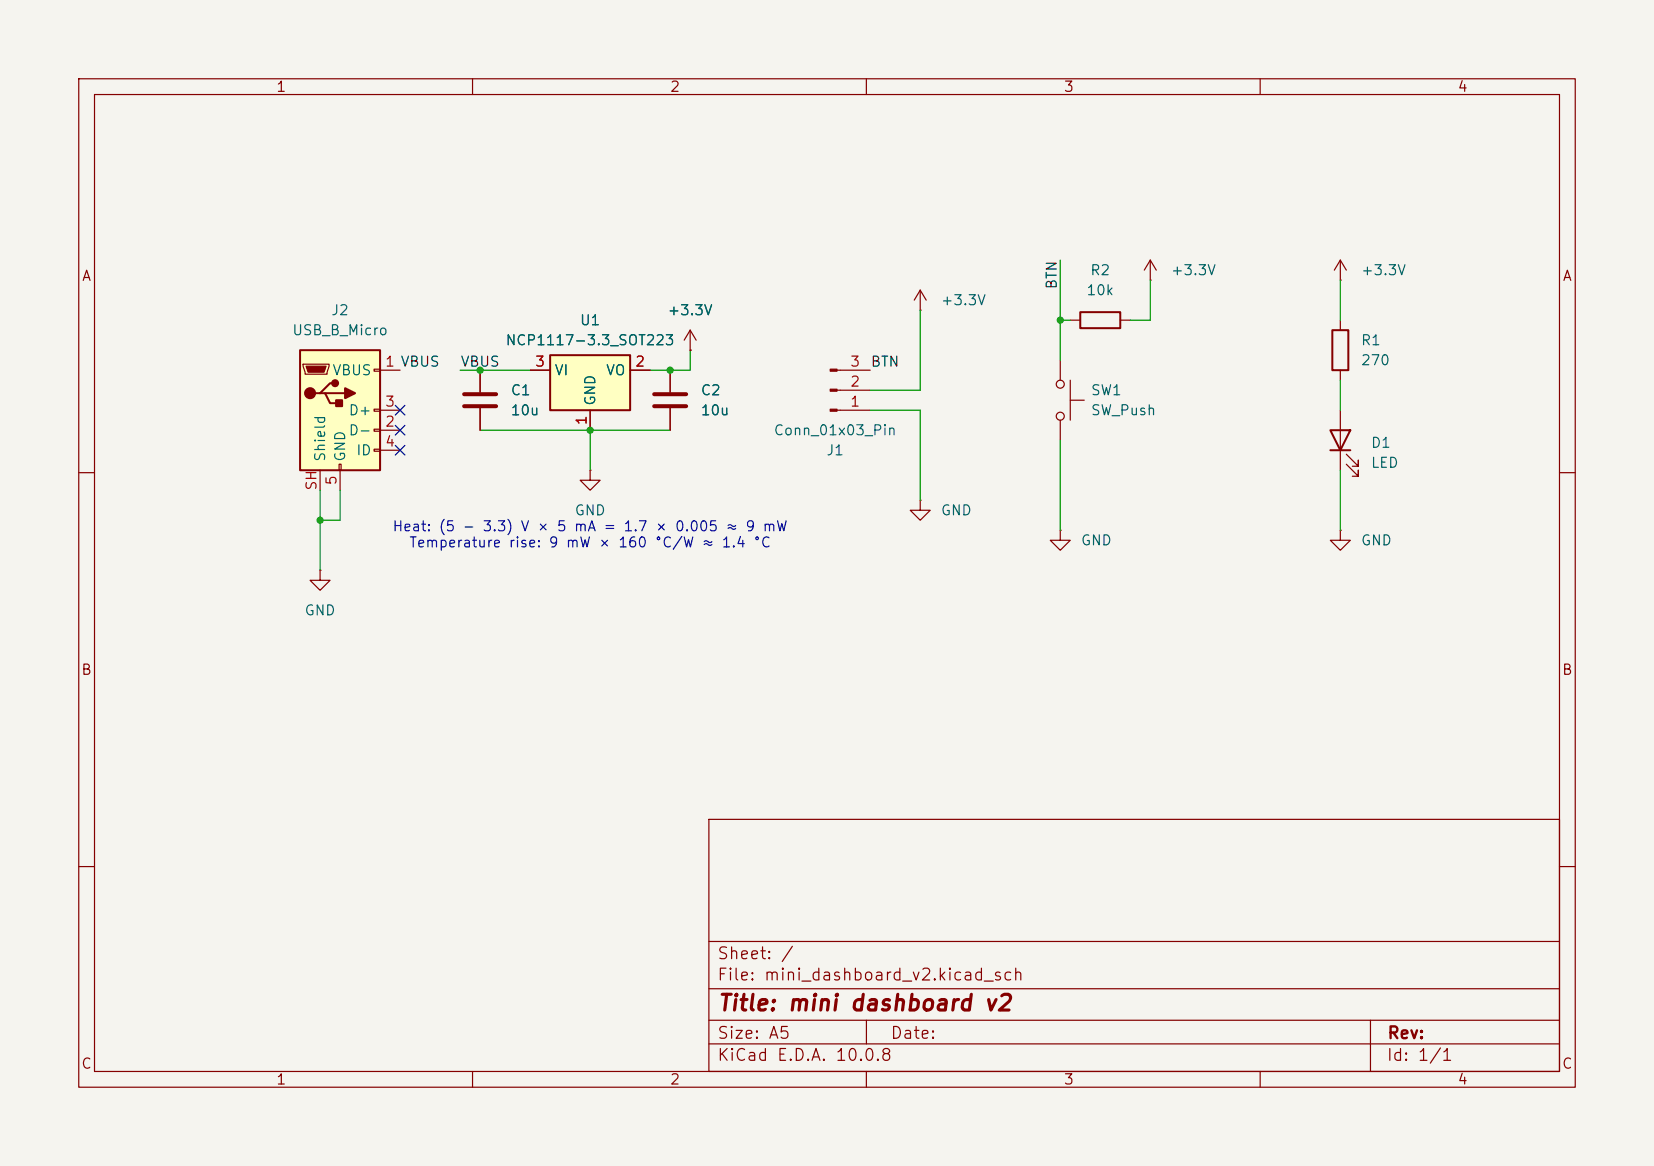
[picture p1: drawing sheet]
(kicad_sch
 (version 20260306)
 (generator "eeschema")
 (generator_version "10.0")
 (paper "A5")
 (title_block
  (title "mini dashboard v2"))
 (lib_symbols
  (symbol "Connector:Conn_01x03_Pin"
   (pin_names
    (offset 1.016) (hide yes)) (exclude_from_sim no) (in_bom yes) (on_board yes)
   (in_pos_files yes)
   (duplicate_pin_numbers_are_jumpers no)
   (property "Reference" "J" (at 0 5.08 0) (show_name no) (do_not_autoplace no) (effects (font (size 1.27 1.27))))
   (property "Value" "Conn_01x03_Pin" (at 0 -5.08 0) (show_name no) (do_not_autoplace no) (effects (font (size 1.27 1.27))))
   (property "Footprint" "" (at 0 0 0) (show_name no) (do_not_autoplace no) (hide yes) (effects (font (size 1.27 1.27))))
   (property "Datasheet" "" (at 0 0 0) (show_name no) (do_not_autoplace no) (hide yes) (effects (font (size 1.27 1.27))))
   (property "Description" "Generic connector, single row, 01x03, script generated" (at 0 0 0) (show_name no) (do_not_autoplace no) (hide yes) (effects (font (size 1.27 1.27))))
   (property "ki_locked" "" (at 0 0 0) (show_name no) (do_not_autoplace no) (effects (font (size 1.27 1.27))))
   (symbol "Conn_01x03_Pin_1_1"
    (rectangle (start 0.8636 2.667) (end 0 2.413) (stroke (width 0.1524) (type default)) (fill (type outline)))
    (rectangle (start 0.8636 0.127) (end 0 -0.127) (stroke (width 0.1524) (type default)) (fill (type outline)))
    (rectangle (start 0.8636 -2.413) (end 0 -2.667) (stroke (width 0.1524) (type default)) (fill (type outline)))
    (polyline (pts (xy 1.27 2.54) (xy 0.8636 2.54)) (stroke (width 0.1524) (type default)) (fill (type none)))
    (polyline (pts (xy 1.27 0) (xy 0.8636 0)) (stroke (width 0.1524) (type default)) (fill (type none)))
    (polyline (pts (xy 1.27 -2.54) (xy 0.8636 -2.54)) (stroke (width 0.1524) (type default)) (fill (type none)))
    (pin passive line (at 5.08 2.54 180) (length 3.81) (name "Pin_1" (effects (font (size 1.27 1.27)))) (number "1" (effects (font (size 1.27 1.27)))))
    (pin passive line (at 5.08 0 180) (length 3.81) (name "Pin_2" (effects (font (size 1.27 1.27)))) (number "2" (effects (font (size 1.27 1.27)))))
    (pin passive line (at 5.08 -2.54 180) (length 3.81) (name "Pin_3" (effects (font (size 1.27 1.27)))) (number "3" (effects (font (size 1.27 1.27))))))
   (embedded_fonts no))
  (symbol "Connector:USB_B_Micro"
   (pin_names
    (offset 1.016)) (exclude_from_sim no) (in_bom yes) (on_board yes)
   (in_pos_files yes)
   (duplicate_pin_numbers_are_jumpers no)
   (property "Reference" "J" (at -5.08 11.43 0) (show_name no) (do_not_autoplace no) (effects (font (size 1.27 1.27)) (justify left)))
   (property "Value" "USB_B_Micro" (at -5.08 8.89 0) (show_name no) (do_not_autoplace no) (effects (font (size 1.27 1.27)) (justify left)))
   (property "Footprint" "" (at 3.81 -1.27 0) (show_name no) (do_not_autoplace no) (hide yes) (effects (font (size 1.27 1.27))))
   (property "Datasheet" "" (at 3.81 -1.27 0) (show_name no) (do_not_autoplace no) (hide yes) (effects (font (size 1.27 1.27))))
   (property "Description" "USB Micro Type B connector" (at 0 0 0) (show_name no) (do_not_autoplace no) (hide yes) (effects (font (size 1.27 1.27))))
   (symbol "USB_B_Micro_0_1"
    (rectangle (start -5.08 -7.62) (end 5.08 7.62) (stroke (width 0.254) (type default)) (fill (type background)))
    (polyline (pts (xy -4.699 5.842) (xy -4.699 5.588) (xy -4.445 4.826) (xy -4.445 4.572) (xy -1.651 4.572) (xy -1.651 4.826) (xy -1.397 5.588) (xy -1.397 5.842) (xy -4.699 5.842)) (stroke (width 0) (type default)) (fill (type none)))
    (polyline (pts (xy -4.318 5.588) (xy -1.778 5.588) (xy -2.032 4.826) (xy -4.064 4.826) (xy -4.318 5.588)) (stroke (width 0) (type default)) (fill (type outline)))
    (circle (center -3.81 2.159) (radius 0.635) (stroke (width 0.254) (type default)) (fill (type outline)))
    (polyline (pts (xy -3.175 2.159) (xy -2.54 2.159) (xy -1.27 3.429) (xy -0.635 3.429)) (stroke (width 0.254) (type default)) (fill (type none)))
    (polyline (pts (xy -2.54 2.159) (xy -1.905 2.159) (xy -1.27 0.889) (xy 0 0.889)) (stroke (width 0.254) (type default)) (fill (type none)))
    (polyline (pts (xy -1.905 2.159) (xy 0.635 2.159)) (stroke (width 0.254) (type default)) (fill (type none)))
    (circle (center -0.635 3.429) (radius 0.381) (stroke (width 0.254) (type default)) (fill (type outline)))
    (rectangle (start -0.127 -7.62) (end 0.127 -6.858) (stroke (width 0) (type default)) (fill (type none)))
    (rectangle (start 0.254 1.27) (end -0.508 0.508) (stroke (width 0.254) (type default)) (fill (type outline)))
    (polyline (pts (xy 0.635 2.794) (xy 0.635 1.524) (xy 1.905 2.159) (xy 0.635 2.794)) (stroke (width 0.254) (type default)) (fill (type outline)))
    (rectangle (start 5.08 4.953) (end 4.318 5.207) (stroke (width 0) (type default)) (fill (type none)))
    (rectangle (start 5.08 -0.127) (end 4.318 0.127) (stroke (width 0) (type default)) (fill (type none)))
    (rectangle (start 5.08 -2.667) (end 4.318 -2.413) (stroke (width 0) (type default)) (fill (type none)))
    (rectangle (start 5.08 -5.207) (end 4.318 -4.953) (stroke (width 0) (type default)) (fill (type none))))
   (symbol "USB_B_Micro_1_1"
    (pin power_out line (at 7.62 5.08 180) (length 2.54) (name "VBUS" (effects (font (size 1.27 1.27)))) (number "1" (effects (font (size 1.27 1.27)))))
    (pin bidirectional line (at 7.62 -2.54 180) (length 2.54) (name "D-" (effects (font (size 1.27 1.27)))) (number "2" (effects (font (size 1.27 1.27)))))
    (pin bidirectional line (at 7.62 0 180) (length 2.54) (name "D+" (effects (font (size 1.27 1.27)))) (number "3" (effects (font (size 1.27 1.27)))))
    (pin passive line (at 7.62 -5.08 180) (length 2.54) (name "ID" (effects (font (size 1.27 1.27)))) (number "4" (effects (font (size 1.27 1.27)))))
    (pin power_out line (at 0 -10.16 90) (length 2.54) (name "GND" (effects (font (size 1.27 1.27)))) (number "5" (effects (font (size 1.27 1.27)))))
    (pin passive line (at -2.54 -10.16 90) (length 2.54) (name "Shield" (effects (font (size 1.27 1.27)))) (number "SH" (effects (font (size 1.27 1.27))))))
   (embedded_fonts no))
  (symbol "Device:C"
   (pin_numbers (hide yes))
   (pin_names
    (offset 0.254)) (exclude_from_sim no) (in_bom yes) (on_board yes)
   (in_pos_files yes)
   (duplicate_pin_numbers_are_jumpers no)
   (property "Reference" "C" (at 0.635 2.54 0) (show_name no) (do_not_autoplace no) (effects (font (size 1.27 1.27)) (justify left)))
   (property "Value" "C" (at 0.635 -2.54 0) (show_name no) (do_not_autoplace no) (effects (font (size 1.27 1.27)) (justify left)))
   (property "Footprint" "" (at 0.9652 -3.81 0) (show_name no) (do_not_autoplace no) (hide yes) (effects (font (size 1.27 1.27))))
   (property "Datasheet" "" (at 0 0 0) (show_name no) (do_not_autoplace no) (hide yes) (effects (font (size 1.27 1.27))))
   (property "Description" "Unpolarized capacitor" (at 0 0 0) (show_name no) (do_not_autoplace no) (hide yes) (effects (font (size 1.27 1.27))))
   (symbol "C_0_1"
    (polyline (pts (xy -2.032 0.762) (xy 2.032 0.762)) (stroke (width 0.508) (type default)) (fill (type none)))
    (polyline (pts (xy -2.032 -0.762) (xy 2.032 -0.762)) (stroke (width 0.508) (type default)) (fill (type none))))
   (symbol "C_1_1"
    (pin passive line (at 0 3.81 270) (length 2.794) (name "" (effects (font (size 1.27 1.27)))) (number "1" (effects (font (size 1.27 1.27)))))
    (pin passive line (at 0 -3.81 90) (length 2.794) (name "" (effects (font (size 1.27 1.27)))) (number "2" (effects (font (size 1.27 1.27))))))
   (embedded_fonts no))
  (symbol "Device:LED"
   (pin_numbers (hide yes))
   (pin_names
    (offset 1.016) (hide yes)) (exclude_from_sim no) (in_bom yes) (on_board yes)
   (in_pos_files yes)
   (duplicate_pin_numbers_are_jumpers no)
   (property "Reference" "D" (at 0 2.54 0) (show_name no) (do_not_autoplace no) (effects (font (size 1.27 1.27))))
   (property "Value" "LED" (at 0 -2.54 0) (show_name no) (do_not_autoplace no) (effects (font (size 1.27 1.27))))
   (property "Footprint" "" (at 0 0 0) (show_name no) (do_not_autoplace no) (hide yes) (effects (font (size 1.27 1.27))))
   (property "Datasheet" "" (at 0 0 0) (show_name no) (do_not_autoplace no) (hide yes) (effects (font (size 1.27 1.27))))
   (property "Description" "Light emitting diode" (at 0 0 0) (show_name no) (do_not_autoplace no) (hide yes) (effects (font (size 1.27 1.27))))
   (property "Sim.Pins" "1=K 2=A" (at 0 0 0) (show_name no) (do_not_autoplace no) (hide yes) (effects (font (size 1.27 1.27))))
   (symbol "LED_0_1"
    (polyline (pts (xy -3.048 -0.762) (xy -4.572 -2.286) (xy -3.81 -2.286) (xy -4.572 -2.286) (xy -4.572 -1.524)) (stroke (width 0) (type default)) (fill (type none)))
    (polyline (pts (xy -1.778 -0.762) (xy -3.302 -2.286) (xy -2.54 -2.286) (xy -3.302 -2.286) (xy -3.302 -1.524)) (stroke (width 0) (type default)) (fill (type none)))
    (polyline (pts (xy -1.27 0) (xy 1.27 0)) (stroke (width 0) (type default)) (fill (type none)))
    (polyline (pts (xy -1.27 -1.27) (xy -1.27 1.27)) (stroke (width 0.254) (type default)) (fill (type none)))
    (polyline (pts (xy 1.27 -1.27) (xy 1.27 1.27) (xy -1.27 0) (xy 1.27 -1.27)) (stroke (width 0.254) (type default)) (fill (type none))))
   (symbol "LED_1_1"
    (pin passive line (at -3.81 0 0) (length 2.54) (name "K" (effects (font (size 1.27 1.27)))) (number "1" (effects (font (size 1.27 1.27)))))
    (pin passive line (at 3.81 0 180) (length 2.54) (name "A" (effects (font (size 1.27 1.27)))) (number "2" (effects (font (size 1.27 1.27))))))
   (embedded_fonts no))
  (symbol "Device:R"
   (pin_numbers (hide yes))
   (pin_names
    (offset 0)) (exclude_from_sim no) (in_bom yes) (on_board yes)
   (in_pos_files yes)
   (duplicate_pin_numbers_are_jumpers no)
   (property "Reference" "R" (at 2.032 0 90) (show_name no) (do_not_autoplace no) (effects (font (size 1.27 1.27))))
   (property "Value" "R" (at 0 0 90) (show_name no) (do_not_autoplace no) (effects (font (size 1.27 1.27))))
   (property "Footprint" "" (at -1.778 0 90) (show_name no) (do_not_autoplace no) (hide yes) (effects (font (size 1.27 1.27))))
   (property "Datasheet" "" (at 0 0 0) (show_name no) (do_not_autoplace no) (hide yes) (effects (font (size 1.27 1.27))))
   (property "Description" "Resistor" (at 0 0 0) (show_name no) (do_not_autoplace no) (hide yes) (effects (font (size 1.27 1.27))))
   (symbol "R_0_1"
    (rectangle (start -1.016 -2.54) (end 1.016 2.54) (stroke (width 0.254) (type default)) (fill (type none))))
   (symbol "R_1_1"
    (pin passive line (at 0 3.81 270) (length 1.27) (name "" (effects (font (size 1.27 1.27)))) (number "1" (effects (font (size 1.27 1.27)))))
    (pin passive line (at 0 -3.81 90) (length 1.27) (name "" (effects (font (size 1.27 1.27)))) (number "2" (effects (font (size 1.27 1.27))))))
   (embedded_fonts no))
  (symbol "Regulator_Linear:NCP1117-3.3_SOT223" (exclude_from_sim no) (in_bom yes) (on_board yes)
   (in_pos_files yes)
   (duplicate_pin_numbers_are_jumpers no)
   (property "Reference" "U" (at -3.81 3.175 0) (show_name no) (do_not_autoplace no) (effects (font (size 1.27 1.27))))
   (property "Value" "NCP1117-3.3_SOT223" (at 0 3.175 0) (show_name no) (do_not_autoplace no) (effects (font (size 1.27 1.27)) (justify left)))
   (property "Footprint" "Package_TO_SOT_SMD:SOT-223-3_TabPin2" (at 0 5.08 0) (show_name no) (do_not_autoplace no) (hide yes) (effects (font (size 1.27 1.27))))
   (property "Datasheet" "http://www.onsemi.com/pub_link/Collateral/NCP1117-D.PDF" (at 2.54 -6.35 0) (show_name no) (do_not_autoplace no) (hide yes) (effects (font (size 1.27 1.27))))
   (property "Description" "1A Low drop-out regulator, Fixed Output 3.3V, SOT-223" (at 0 0 0) (show_name no) (do_not_autoplace no) (hide yes) (effects (font (size 1.27 1.27))))
   (symbol "NCP1117-3.3_SOT223_0_1"
    (rectangle (start -5.08 -5.08) (end 5.08 1.905) (stroke (width 0.254) (type default)) (fill (type background))))
   (symbol "NCP1117-3.3_SOT223_1_1"
    (pin power_in line (at 0 -7.62 90) (length 2.54) (name "GND" (effects (font (size 1.27 1.27)))) (number "1" (effects (font (size 1.27 1.27)))))
    (pin power_out line (at 7.62 0 180) (length 2.54) (name "VO" (effects (font (size 1.27 1.27)))) (number "2" (effects (font (size 1.27 1.27)))))
    (pin power_in line (at -7.62 0 0) (length 2.54) (name "VI" (effects (font (size 1.27 1.27)))) (number "3" (effects (font (size 1.27 1.27))))))
   (embedded_fonts no))
  (symbol "Switch:SW_Push"
   (pin_numbers (hide yes))
   (pin_names
    (offset 1.016) (hide yes)) (exclude_from_sim no) (in_bom yes) (on_board yes)
   (in_pos_files yes)
   (duplicate_pin_numbers_are_jumpers no)
   (property "Reference" "SW" (at 1.27 2.54 0) (show_name no) (do_not_autoplace no) (effects (font (size 1.27 1.27)) (justify left)))
   (property "Value" "SW_Push" (at 0 -1.524 0) (show_name no) (do_not_autoplace no) (effects (font (size 1.27 1.27))))
   (property "Footprint" "" (at 0 5.08 0) (show_name no) (do_not_autoplace no) (hide yes) (effects (font (size 1.27 1.27))))
   (property "Datasheet" "" (at 0 5.08 0) (show_name no) (do_not_autoplace no) (hide yes) (effects (font (size 1.27 1.27))))
   (property "Description" "Push button switch, generic, two pins" (at 0 0 0) (show_name no) (do_not_autoplace no) (hide yes) (effects (font (size 1.27 1.27))))
   (symbol "SW_Push_0_1"
    (circle (center -2.032 0) (radius 0.508) (stroke (width 0) (type default)) (fill (type none)))
    (polyline (pts (xy 0 1.27) (xy 0 3.048)) (stroke (width 0) (type default)) (fill (type none)))
    (circle (center 2.032 0) (radius 0.508) (stroke (width 0) (type default)) (fill (type none)))
    (polyline (pts (xy 2.54 1.27) (xy -2.54 1.27)) (stroke (width 0) (type default)) (fill (type none)))
    (pin passive line (at -5.08 0 0) (length 2.54) (name "1" (effects (font (size 1.27 1.27)))) (number "1" (effects (font (size 1.27 1.27)))))
    (pin passive line (at 5.08 0 180) (length 2.54) (name "2" (effects (font (size 1.27 1.27)))) (number "2" (effects (font (size 1.27 1.27))))))
   (embedded_fonts no))
  (symbol "power:+3.3V"
   (power global)
   (pin_numbers (hide yes))
   (pin_names
    (offset 0) (hide yes)) (exclude_from_sim no) (in_bom yes) (on_board yes)
   (in_pos_files yes)
   (duplicate_pin_numbers_are_jumpers no)
   (property "Reference" "#PWR" (at 0 -3.81 0) (show_name no) (do_not_autoplace no) (hide yes) (effects (font (size 1.27 1.27))))
   (property "Value" "+3.3V" (at 0 3.556 0) (show_name no) (do_not_autoplace no) (effects (font (size 1.27 1.27))))
   (property "Footprint" "" (at 0 0 0) (show_name no) (do_not_autoplace no) (hide yes) (effects (font (size 1.27 1.27))))
   (property "Datasheet" "" (at 0 0 0) (show_name no) (do_not_autoplace no) (hide yes) (effects (font (size 1.27 1.27))))
   (property "Description" "Power symbol creates a global label with name \"+3.3V\"" (at 0 0 0) (show_name no) (do_not_autoplace no) (hide yes) (effects (font (size 1.27 1.27))))
   (symbol "+3.3V_0_1"
    (polyline (pts (xy -0.762 1.27) (xy 0 2.54)) (stroke (width 0) (type default)) (fill (type none)))
    (polyline (pts (xy 0 2.54) (xy 0.762 1.27)) (stroke (width 0) (type default)) (fill (type none)))
    (polyline (pts (xy 0 0) (xy 0 2.54)) (stroke (width 0) (type default)) (fill (type none))))
   (symbol "+3.3V_1_1"
    (pin power_in line (at 0 0 90) (length 0) (name "" (effects (font (size 1.27 1.27)))) (number "1" (effects (font (size 1.27 1.27))))))
   (embedded_fonts no))
  (symbol "power:GND"
   (power global)
   (pin_numbers (hide yes))
   (pin_names
    (offset 0) (hide yes)) (exclude_from_sim no) (in_bom yes) (on_board yes)
   (in_pos_files yes)
   (duplicate_pin_numbers_are_jumpers no)
   (property "Reference" "#PWR" (at 0 -6.35 0) (show_name no) (do_not_autoplace no) (hide yes) (effects (font (size 1.27 1.27))))
   (property "Value" "GND" (at 0 -3.81 0) (show_name no) (do_not_autoplace no) (effects (font (size 1.27 1.27))))
   (property "Footprint" "" (at 0 0 0) (show_name no) (do_not_autoplace no) (hide yes) (effects (font (size 1.27 1.27))))
   (property "Datasheet" "" (at 0 0 0) (show_name no) (do_not_autoplace no) (hide yes) (effects (font (size 1.27 1.27))))
   (property "Description" "Power symbol creates a global label with name \"GND\" , ground" (at 0 0 0) (show_name no) (do_not_autoplace no) (hide yes) (effects (font (size 1.27 1.27))))
   (symbol "GND_0_1"
    (polyline (pts (xy 0 0) (xy 0 -1.27) (xy 1.27 -1.27) (xy 0 -2.54) (xy -1.27 -1.27) (xy 0 -1.27)) (stroke (width 0) (type default)) (fill (type none))))
   (symbol "GND_1_1"
    (pin power_in line (at 0 0 270) (length 0) (name "" (effects (font (size 1.27 1.27)))) (number "1" (effects (font (size 1.27 1.27))))))
   (embedded_fonts no)))
 (text "Heat: (5 − 3.3) V × 5 mA = 1.7 × 0.005 ≈ 9 mW\nTemperature rise: 9 mW × 160 °C/W ≈ 1.4 °C"
  (exclude_from_sim no)
  (at 74.93 68.072 0)
  (effects (font (size 1.27 1.27))))
 (junction
  (at 74.93 54.61)
  (diameter 0)
  (color 0 0 0 0))
 (junction
  (at 60.96 46.99)
  (diameter 0)
  (color 0 0 0 0))
 (junction
  (at 85.09 46.99)
  (diameter 0)
  (color 0 0 0 0))
 (junction
  (at 40.64 66.04)
  (diameter 0)
  (color 0 0 0 0))
 (junction
  (at 134.62 40.64)
  (diameter 0)
  (color 0 0 0 0))
 (no_connect
  (at 50.8 57.15))
 (no_connect
  (at 50.8 54.61))
 (no_connect
  (at 50.8 52.07))
 (wire
  (pts (xy 146.05 40.64) (xy 143.51 40.64))
  (stroke (width 0) (type default)))
 (wire
  (pts (xy 87.63 44.45) (xy 87.63 46.99))
  (stroke (width 0) (type default)))
 (wire
  (pts (xy 170.18 35.56) (xy 170.18 40.64))
  (stroke (width 0) (type default)))
 (wire
  (pts (xy 134.62 55.88) (xy 134.62 67.31))
  (stroke (width 0) (type default)))
 (wire
  (pts (xy 170.18 59.69) (xy 170.18 67.31))
  (stroke (width 0) (type default)))
 (wire
  (pts (xy 110.49 49.53) (xy 116.84 49.53))
  (stroke (width 0) (type default)))
 (wire
  (pts (xy 43.18 66.04) (xy 40.64 66.04))
  (stroke (width 0) (type default)))
 (wire
  (pts (xy 170.18 48.26) (xy 170.18 52.07))
  (stroke (width 0) (type default)))
 (wire
  (pts (xy 58.42 46.99) (xy 67.31 46.99))
  (stroke (width 0) (type default)))
 (wire
  (pts (xy 85.09 54.61) (xy 74.93 54.61))
  (stroke (width 0) (type default)))
 (wire
  (pts (xy 135.89 40.64) (xy 134.62 40.64))
  (stroke (width 0) (type default)))
 (wire
  (pts (xy 60.96 54.61) (xy 74.93 54.61))
  (stroke (width 0) (type default)))
 (wire
  (pts (xy 146.05 35.56) (xy 146.05 40.64))
  (stroke (width 0) (type default)))
 (wire
  (pts (xy 134.62 33.02) (xy 134.62 40.64))
  (stroke (width 0) (type default)))
 (wire
  (pts (xy 134.62 40.64) (xy 134.62 45.72))
  (stroke (width 0) (type default)))
 (wire
  (pts (xy 110.49 52.07) (xy 116.84 52.07))
  (stroke (width 0) (type default)))
 (wire
  (pts (xy 40.64 66.04) (xy 40.64 62.23))
  (stroke (width 0) (type default)))
 (wire
  (pts (xy 116.84 63.5) (xy 116.84 52.07))
  (stroke (width 0) (type default)))
 (wire
  (pts (xy 43.18 62.23) (xy 43.18 66.04))
  (stroke (width 0) (type default)))
 (wire
  (pts (xy 116.84 39.37) (xy 116.84 49.53))
  (stroke (width 0) (type default)))
 (wire
  (pts (xy 82.55 46.99) (xy 87.63 46.99))
  (stroke (width 0) (type default)))
 (wire
  (pts (xy 40.64 72.39) (xy 40.64 66.04))
  (stroke (width 0) (type default)))
 (wire
  (pts (xy 74.93 54.61) (xy 74.93 59.69))
  (stroke (width 0) (type default)))
 (label "VBUS"
  (at 58.42 46.99 0)
  (effects (font (size 1.27 1.27)) (justify left bottom)))
 (label "BTN"
  (at 134.62 33.02 270)
  (effects (font (size 1.27 1.27)) (justify right bottom)))
 (label "VBUS"
  (at 50.8 46.99 0)
  (effects (font (size 1.27 1.27)) (justify left bottom)))
 (label "BTN"
  (at 110.49 46.99 0)
  (effects (font (size 1.27 1.27)) (justify left bottom)))
 (symbol
  (lib_id "Device:R")
  (at 139.7 40.64 270)
  (unit 1)
  (body_style 1)
  (exclude_from_sim no)
  (in_bom yes)
  (on_board yes)
  (in_pos_files yes)
  (dnp no)
  (fields_autoplaced yes)
  (property "Reference" "R2" (at 139.7 34.29 90) (show_name no) (do_not_autoplace no) (effects (font (size 1.27 1.27))))
  (property "Value" "10k" (at 139.7 36.83 90) (show_name no) (do_not_autoplace no) (effects (font (size 1.27 1.27))))
  (property "Footprint" "Resistor_SMD:R_0603_1608Metric" (at 139.7 38.862 90) (hide yes) (show_name no) (do_not_autoplace no) (effects (font (size 1.27 1.27))))
  (property "Datasheet" "" (at 139.7 40.64 0) (hide yes) (show_name no) (do_not_autoplace no) (effects (font (size 1.27 1.27))))
  (property "Description" "Resistor" (at 139.7 40.64 0) (hide yes) (show_name no) (do_not_autoplace no) (effects (font (size 1.27 1.27))))
  (pin "1")
  (pin "2"))
 (symbol
  (lib_id "power:GND")
  (at 116.84 63.5 0)
  (mirror y)
  (unit 1)
  (body_style 1)
  (exclude_from_sim no)
  (in_bom yes)
  (on_board yes)
  (in_pos_files yes)
  (dnp no)
  (fields_autoplaced yes)
  (property "Reference" "#PWR02" (at 116.84 69.85 0) (hide yes) (show_name no) (do_not_autoplace no) (effects (font (size 1.27 1.27))))
  (property "Value" "GND" (at 119.38 64.7699 0) (show_name no) (do_not_autoplace no) (effects (font (size 1.27 1.27)) (justify right)))
  (property "Footprint" "" (at 116.84 63.5 0) (hide yes) (show_name no) (do_not_autoplace no) (effects (font (size 1.27 1.27))))
  (property "Datasheet" "" (at 116.84 63.5 0) (hide yes) (show_name no) (do_not_autoplace no) (effects (font (size 1.27 1.27))))
  (property "Description" "Power symbol creates a global label with name \"GND\" , ground" (at 116.84 63.5 0) (hide yes) (show_name no) (do_not_autoplace no) (effects (font (size 1.27 1.27))))
  (pin "1"))
 (symbol
  (lib_id "Device:C")
  (at 85.09 50.8 0)
  (unit 1)
  (body_style 1)
  (exclude_from_sim no)
  (in_bom yes)
  (on_board yes)
  (in_pos_files yes)
  (dnp no)
  (fields_autoplaced yes)
  (property "Reference" "C2" (at 88.9 49.5299 0) (show_name no) (do_not_autoplace no) (effects (font (size 1.27 1.27)) (justify left)))
  (property "Value" "10u" (at 88.9 52.0699 0) (show_name no) (do_not_autoplace no) (effects (font (size 1.27 1.27)) (justify left)))
  (property "Footprint" "Capacitor_SMD:C_0805_2012Metric" (at 86.0552 54.61 0) (hide yes) (show_name no) (do_not_autoplace no) (effects (font (size 1.27 1.27))))
  (property "Datasheet" "" (at 85.09 50.8 0) (hide yes) (show_name no) (do_not_autoplace no) (effects (font (size 1.27 1.27))))
  (property "Description" "Unpolarized capacitor" (at 85.09 50.8 0) (hide yes) (show_name no) (do_not_autoplace no) (effects (font (size 1.27 1.27))))
  (pin "2")
  (pin "1"))
 (symbol
  (lib_id "power:GND")
  (at 74.93 59.69 0)
  (unit 1)
  (body_style 1)
  (exclude_from_sim no)
  (in_bom yes)
  (on_board yes)
  (in_pos_files yes)
  (dnp no)
  (fields_autoplaced yes)
  (property "Reference" "#PWR09" (at 74.93 66.04 0) (hide yes) (show_name no) (do_not_autoplace no) (effects (font (size 1.27 1.27))))
  (property "Value" "GND" (at 74.93 64.77 0) (show_name no) (do_not_autoplace no) (effects (font (size 1.27 1.27))))
  (property "Footprint" "" (at 74.93 59.69 0) (hide yes) (show_name no) (do_not_autoplace no) (effects (font (size 1.27 1.27))))
  (property "Datasheet" "" (at 74.93 59.69 0) (hide yes) (show_name no) (do_not_autoplace no) (effects (font (size 1.27 1.27))))
  (property "Description" "Power symbol creates a global label with name \"GND\" , ground" (at 74.93 59.69 0) (hide yes) (show_name no) (do_not_autoplace no) (effects (font (size 1.27 1.27))))
  (pin "1"))
 (symbol
  (lib_id "Device:LED")
  (at 170.18 55.88 90)
  (unit 1)
  (body_style 1)
  (exclude_from_sim no)
  (in_bom yes)
  (on_board yes)
  (in_pos_files yes)
  (dnp no)
  (fields_autoplaced yes)
  (property "Reference" "D1" (at 173.99 56.1974 90) (show_name no) (do_not_autoplace no) (effects (font (size 1.27 1.27)) (justify right)))
  (property "Value" "LED" (at 173.99 58.7374 90) (show_name no) (do_not_autoplace no) (effects (font (size 1.27 1.27)) (justify right)))
  (property "Footprint" "LED_SMD:LED_0603_1608Metric" (at 170.18 55.88 0) (hide yes) (show_name no) (do_not_autoplace no) (effects (font (size 1.27 1.27))))
  (property "Datasheet" "" (at 170.18 55.88 0) (hide yes) (show_name no) (do_not_autoplace no) (effects (font (size 1.27 1.27))))
  (property "Description" "Light emitting diode" (at 170.18 55.88 0) (hide yes) (show_name no) (do_not_autoplace no) (effects (font (size 1.27 1.27))))
  (property "Sim.Pins" "1=K 2=A" (at 170.18 55.88 0) (hide yes) (show_name no) (do_not_autoplace no) (effects (font (size 1.27 1.27))))
  (pin "2")
  (pin "1"))
 (symbol
  (lib_id "Device:R")
  (at 170.18 44.45 180)
  (unit 1)
  (body_style 1)
  (exclude_from_sim no)
  (in_bom yes)
  (on_board yes)
  (in_pos_files yes)
  (dnp no)
  (fields_autoplaced yes)
  (property "Reference" "R1" (at 172.72 43.1799 0) (show_name no) (do_not_autoplace no) (effects (font (size 1.27 1.27)) (justify right)))
  (property "Value" "270" (at 172.72 45.7199 0) (show_name no) (do_not_autoplace no) (effects (font (size 1.27 1.27)) (justify right)))
  (property "Footprint" "Resistor_SMD:R_0603_1608Metric" (at 171.958 44.45 90) (hide yes) (show_name no) (do_not_autoplace no) (effects (font (size 1.27 1.27))))
  (property "Datasheet" "" (at 170.18 44.45 0) (hide yes) (show_name no) (do_not_autoplace no) (effects (font (size 1.27 1.27))))
  (property "Description" "Resistor" (at 170.18 44.45 0) (hide yes) (show_name no) (do_not_autoplace no) (effects (font (size 1.27 1.27))))
  (pin "2")
  (pin "1"))
 (symbol
  (lib_id "Connector:Conn_01x03_Pin")
  (at 105.41 49.53 0)
  (mirror x)
  (unit 1)
  (body_style 1)
  (exclude_from_sim no)
  (in_bom yes)
  (on_board yes)
  (in_pos_files yes)
  (dnp no)
  (fields_autoplaced yes)
  (property "Reference" "J1" (at 106.045 57.15 0) (show_name no) (do_not_autoplace no) (effects (font (size 1.27 1.27))))
  (property "Value" "Conn_01x03_Pin" (at 106.045 54.61 0) (show_name no) (do_not_autoplace no) (effects (font (size 1.27 1.27))))
  (property "Footprint" "Connector_JST:JST_PH_B3B-PH-K_1x03_P2.00mm_Vertical" (at 105.41 49.53 0) (hide yes) (show_name no) (do_not_autoplace no) (effects (font (size 1.27 1.27))))
  (property "Datasheet" "" (at 105.41 49.53 0) (hide yes) (show_name no) (do_not_autoplace no) (effects (font (size 1.27 1.27))))
  (property "Description" "Generic connector, single row, 01x03, script generated" (at 105.41 49.53 0) (hide yes) (show_name no) (do_not_autoplace no) (effects (font (size 1.27 1.27))))
  (pin "2")
  (pin "3")
  (pin "1"))
 (symbol
  (lib_id "power:+3.3V")
  (at 116.84 39.37 0)
  (mirror y)
  (unit 1)
  (body_style 1)
  (exclude_from_sim no)
  (in_bom yes)
  (on_board yes)
  (in_pos_files yes)
  (dnp no)
  (fields_autoplaced yes)
  (property "Reference" "#PWR01" (at 116.84 43.18 0) (hide yes) (show_name no) (do_not_autoplace no) (effects (font (size 1.27 1.27))))
  (property "Value" "+3.3V" (at 119.38 38.0999 0) (show_name no) (do_not_autoplace no) (effects (font (size 1.27 1.27)) (justify right)))
  (property "Footprint" "" (at 116.84 39.37 0) (hide yes) (show_name no) (do_not_autoplace no) (effects (font (size 1.27 1.27))))
  (property "Datasheet" "" (at 116.84 39.37 0) (hide yes) (show_name no) (do_not_autoplace no) (effects (font (size 1.27 1.27))))
  (property "Description" "Power symbol creates a global label with name \"+3.3V\"" (at 116.84 39.37 0) (hide yes) (show_name no) (do_not_autoplace no) (effects (font (size 1.27 1.27))))
  (pin "1"))
 (symbol
  (lib_id "Regulator_Linear:NCP1117-3.3_SOT223")
  (at 74.93 46.99 0)
  (unit 1)
  (body_style 1)
  (exclude_from_sim no)
  (in_bom yes)
  (on_board yes)
  (in_pos_files yes)
  (dnp no)
  (fields_autoplaced yes)
  (property "Reference" "U1" (at 74.93 40.64 0) (show_name no) (do_not_autoplace no) (effects (font (size 1.27 1.27))))
  (property "Value" "NCP1117-3.3_SOT223" (at 74.93 43.18 0) (show_name no) (do_not_autoplace no) (effects (font (size 1.27 1.27))))
  (property "Footprint" "Package_TO_SOT_SMD:SOT-223-3_TabPin2" (at 74.93 41.91 0) (hide yes) (show_name no) (do_not_autoplace no) (effects (font (size 1.27 1.27))))
  (property "Datasheet" "http://www.onsemi.com/pub_link/Collateral/NCP1117-D.PDF" (at 77.47 53.34 0) (hide yes) (show_name no) (do_not_autoplace no) (effects (font (size 1.27 1.27))))
  (property "Description" "1A Low drop-out regulator, Fixed Output 3.3V, SOT-223" (at 74.93 46.99 0) (hide yes) (show_name no) (do_not_autoplace no) (effects (font (size 1.27 1.27))))
  (pin "2")
  (pin "3")
  (pin "1"))
 (symbol
  (lib_id "power:GND")
  (at 170.18 67.31 0)
  (unit 1)
  (body_style 1)
  (exclude_from_sim no)
  (in_bom yes)
  (on_board yes)
  (in_pos_files yes)
  (dnp no)
  (fields_autoplaced yes)
  (property "Reference" "#PWR04" (at 170.18 73.66 0) (hide yes) (show_name no) (do_not_autoplace no) (effects (font (size 1.27 1.27))))
  (property "Value" "GND" (at 172.72 68.5799 0) (show_name no) (do_not_autoplace no) (effects (font (size 1.27 1.27)) (justify left)))
  (property "Footprint" "" (at 170.18 67.31 0) (hide yes) (show_name no) (do_not_autoplace no) (effects (font (size 1.27 1.27))))
  (property "Datasheet" "" (at 170.18 67.31 0) (hide yes) (show_name no) (do_not_autoplace no) (effects (font (size 1.27 1.27))))
  (property "Description" "Power symbol creates a global label with name \"GND\" , ground" (at 170.18 67.31 0) (hide yes) (show_name no) (do_not_autoplace no) (effects (font (size 1.27 1.27))))
  (pin "1"))
 (symbol
  (lib_id "power:+3.3V")
  (at 170.18 35.56 0)
  (unit 1)
  (body_style 1)
  (exclude_from_sim no)
  (in_bom yes)
  (on_board yes)
  (in_pos_files yes)
  (dnp no)
  (fields_autoplaced yes)
  (property "Reference" "#PWR03" (at 170.18 39.37 0) (hide yes) (show_name no) (do_not_autoplace no) (effects (font (size 1.27 1.27))))
  (property "Value" "+3.3V" (at 172.72 34.2899 0) (show_name no) (do_not_autoplace no) (effects (font (size 1.27 1.27)) (justify left)))
  (property "Footprint" "" (at 170.18 35.56 0) (hide yes) (show_name no) (do_not_autoplace no) (effects (font (size 1.27 1.27))))
  (property "Datasheet" "" (at 170.18 35.56 0) (hide yes) (show_name no) (do_not_autoplace no) (effects (font (size 1.27 1.27))))
  (property "Description" "Power symbol creates a global label with name \"+3.3V\"" (at 170.18 35.56 0) (hide yes) (show_name no) (do_not_autoplace no) (effects (font (size 1.27 1.27))))
  (pin "1"))
 (symbol
  (lib_id "power:GND")
  (at 134.62 67.31 0)
  (unit 1)
  (body_style 1)
  (exclude_from_sim no)
  (in_bom yes)
  (on_board yes)
  (in_pos_files yes)
  (dnp no)
  (fields_autoplaced yes)
  (property "Reference" "#PWR05" (at 134.62 73.66 0) (hide yes) (show_name no) (do_not_autoplace no) (effects (font (size 1.27 1.27))))
  (property "Value" "GND" (at 137.16 68.5799 0) (show_name no) (do_not_autoplace no) (effects (font (size 1.27 1.27)) (justify left)))
  (property "Footprint" "" (at 134.62 67.31 0) (hide yes) (show_name no) (do_not_autoplace no) (effects (font (size 1.27 1.27))))
  (property "Datasheet" "" (at 134.62 67.31 0) (hide yes) (show_name no) (do_not_autoplace no) (effects (font (size 1.27 1.27))))
  (property "Description" "Power symbol creates a global label with name \"GND\" , ground" (at 134.62 67.31 0) (hide yes) (show_name no) (do_not_autoplace no) (effects (font (size 1.27 1.27))))
  (pin "1"))
 (symbol
  (lib_id "Switch:SW_Push")
  (at 134.62 50.8 270)
  (unit 1)
  (body_style 1)
  (exclude_from_sim no)
  (in_bom yes)
  (on_board yes)
  (in_pos_files yes)
  (dnp no)
  (fields_autoplaced yes)
  (property "Reference" "SW1" (at 138.43 49.5299 90) (show_name no) (do_not_autoplace no) (effects (font (size 1.27 1.27)) (justify left)))
  (property "Value" "SW_Push" (at 138.43 52.0699 90) (show_name no) (do_not_autoplace no) (effects (font (size 1.27 1.27)) (justify left)))
  (property "Footprint" "Button_Switch_THT:SW_PUSH_6mm" (at 139.7 50.8 0) (hide yes) (show_name no) (do_not_autoplace no) (effects (font (size 1.27 1.27))))
  (property "Datasheet" "" (at 139.7 50.8 0) (hide yes) (show_name no) (do_not_autoplace no) (effects (font (size 1.27 1.27))))
  (property "Description" "Push button switch, generic, two pins" (at 134.62 50.8 0) (hide yes) (show_name no) (do_not_autoplace no) (effects (font (size 1.27 1.27))))
  (pin "1")
  (pin "2"))
 (symbol
  (lib_id "power:+3.3V")
  (at 146.05 35.56 0)
  (unit 1)
  (body_style 1)
  (exclude_from_sim no)
  (in_bom yes)
  (on_board yes)
  (in_pos_files yes)
  (dnp no)
  (fields_autoplaced yes)
  (property "Reference" "#PWR06" (at 146.05 39.37 0) (hide yes) (show_name no) (do_not_autoplace no) (effects (font (size 1.27 1.27))))
  (property "Value" "+3.3V" (at 148.59 34.2899 0) (show_name no) (do_not_autoplace no) (effects (font (size 1.27 1.27)) (justify left)))
  (property "Footprint" "" (at 146.05 35.56 0) (hide yes) (show_name no) (do_not_autoplace no) (effects (font (size 1.27 1.27))))
  (property "Datasheet" "" (at 146.05 35.56 0) (hide yes) (show_name no) (do_not_autoplace no) (effects (font (size 1.27 1.27))))
  (property "Description" "Power symbol creates a global label with name \"+3.3V\"" (at 146.05 35.56 0) (hide yes) (show_name no) (do_not_autoplace no) (effects (font (size 1.27 1.27))))
  (pin "1"))
 (symbol
  (lib_id "Connector:USB_B_Micro")
  (at 43.18 52.07 0)
  (unit 1)
  (body_style 1)
  (exclude_from_sim no)
  (in_bom yes)
  (on_board yes)
  (in_pos_files yes)
  (dnp no)
  (fields_autoplaced yes)
  (property "Reference" "J2" (at 43.18 39.37 0) (show_name no) (do_not_autoplace no) (effects (font (size 1.27 1.27))))
  (property "Value" "USB_B_Micro" (at 43.18 41.91 0) (show_name no) (do_not_autoplace no) (effects (font (size 1.27 1.27))))
  (property "Footprint" "Connector_USB:USB_Micro-B_Amphenol_10118194-0001LF_Horizontal" (at 46.99 53.34 0) (hide yes) (show_name no) (do_not_autoplace no) (effects (font (size 1.27 1.27))))
  (property "Datasheet" "" (at 46.99 53.34 0) (hide yes) (show_name no) (do_not_autoplace no) (effects (font (size 1.27 1.27))))
  (property "Description" "USB Micro Type B connector" (at 43.18 52.07 0) (hide yes) (show_name no) (do_not_autoplace no) (effects (font (size 1.27 1.27))))
  (pin "3")
  (pin "4")
  (pin "1")
  (pin "SH")
  (pin "5")
  (pin "2"))
 (symbol
  (lib_id "Device:C")
  (at 60.96 50.8 0)
  (unit 1)
  (body_style 1)
  (exclude_from_sim no)
  (in_bom yes)
  (on_board yes)
  (in_pos_files yes)
  (dnp no)
  (fields_autoplaced yes)
  (property "Reference" "C1" (at 64.77 49.5299 0) (show_name no) (do_not_autoplace no) (effects (font (size 1.27 1.27)) (justify left)))
  (property "Value" "10u" (at 64.77 52.0699 0) (show_name no) (do_not_autoplace no) (effects (font (size 1.27 1.27)) (justify left)))
  (property "Footprint" "Capacitor_SMD:C_0805_2012Metric" (at 61.9252 54.61 0) (hide yes) (show_name no) (do_not_autoplace no) (effects (font (size 1.27 1.27))))
  (property "Datasheet" "" (at 60.96 50.8 0) (hide yes) (show_name no) (do_not_autoplace no) (effects (font (size 1.27 1.27))))
  (property "Description" "Unpolarized capacitor" (at 60.96 50.8 0) (hide yes) (show_name no) (do_not_autoplace no) (effects (font (size 1.27 1.27))))
  (pin "1")
  (pin "2"))
 (symbol
  (lib_id "power:GND")
  (at 40.64 72.39 0)
  (unit 1)
  (body_style 1)
  (exclude_from_sim no)
  (in_bom yes)
  (on_board yes)
  (in_pos_files yes)
  (dnp no)
  (fields_autoplaced yes)
  (property "Reference" "#PWR07" (at 40.64 78.74 0) (hide yes) (show_name no) (do_not_autoplace no) (effects (font (size 1.27 1.27))))
  (property "Value" "GND" (at 40.64 77.47 0) (show_name no) (do_not_autoplace no) (effects (font (size 1.27 1.27))))
  (property "Footprint" "" (at 40.64 72.39 0) (hide yes) (show_name no) (do_not_autoplace no) (effects (font (size 1.27 1.27))))
  (property "Datasheet" "" (at 40.64 72.39 0) (hide yes) (show_name no) (do_not_autoplace no) (effects (font (size 1.27 1.27))))
  (property "Description" "Power symbol creates a global label with name \"GND\" , ground" (at 40.64 72.39 0) (hide yes) (show_name no) (do_not_autoplace no) (effects (font (size 1.27 1.27))))
  (pin "1"))
 (symbol
  (lib_id "power:+3.3V")
  (at 87.63 44.45 0)
  (unit 1)
  (body_style 1)
  (exclude_from_sim no)
  (in_bom yes)
  (on_board yes)
  (in_pos_files yes)
  (dnp no)
  (fields_autoplaced yes)
  (property "Reference" "#PWR08" (at 87.63 48.26 0) (hide yes) (show_name no) (do_not_autoplace no) (effects (font (size 1.27 1.27))))
  (property "Value" "+3.3V" (at 87.63 39.37 0) (show_name no) (do_not_autoplace no) (effects (font (size 1.27 1.27))))
  (property "Footprint" "" (at 87.63 44.45 0) (hide yes) (show_name no) (do_not_autoplace no) (effects (font (size 1.27 1.27))))
  (property "Datasheet" "" (at 87.63 44.45 0) (hide yes) (show_name no) (do_not_autoplace no) (effects (font (size 1.27 1.27))))
  (property "Description" "Power symbol creates a global label with name \"+3.3V\"" (at 87.63 44.45 0) (hide yes) (show_name no) (do_not_autoplace no) (effects (font (size 1.27 1.27))))
  (pin "1"))
 (sheet_instances
  (path ""
   (page "1")))
 (embedded_fonts no))
